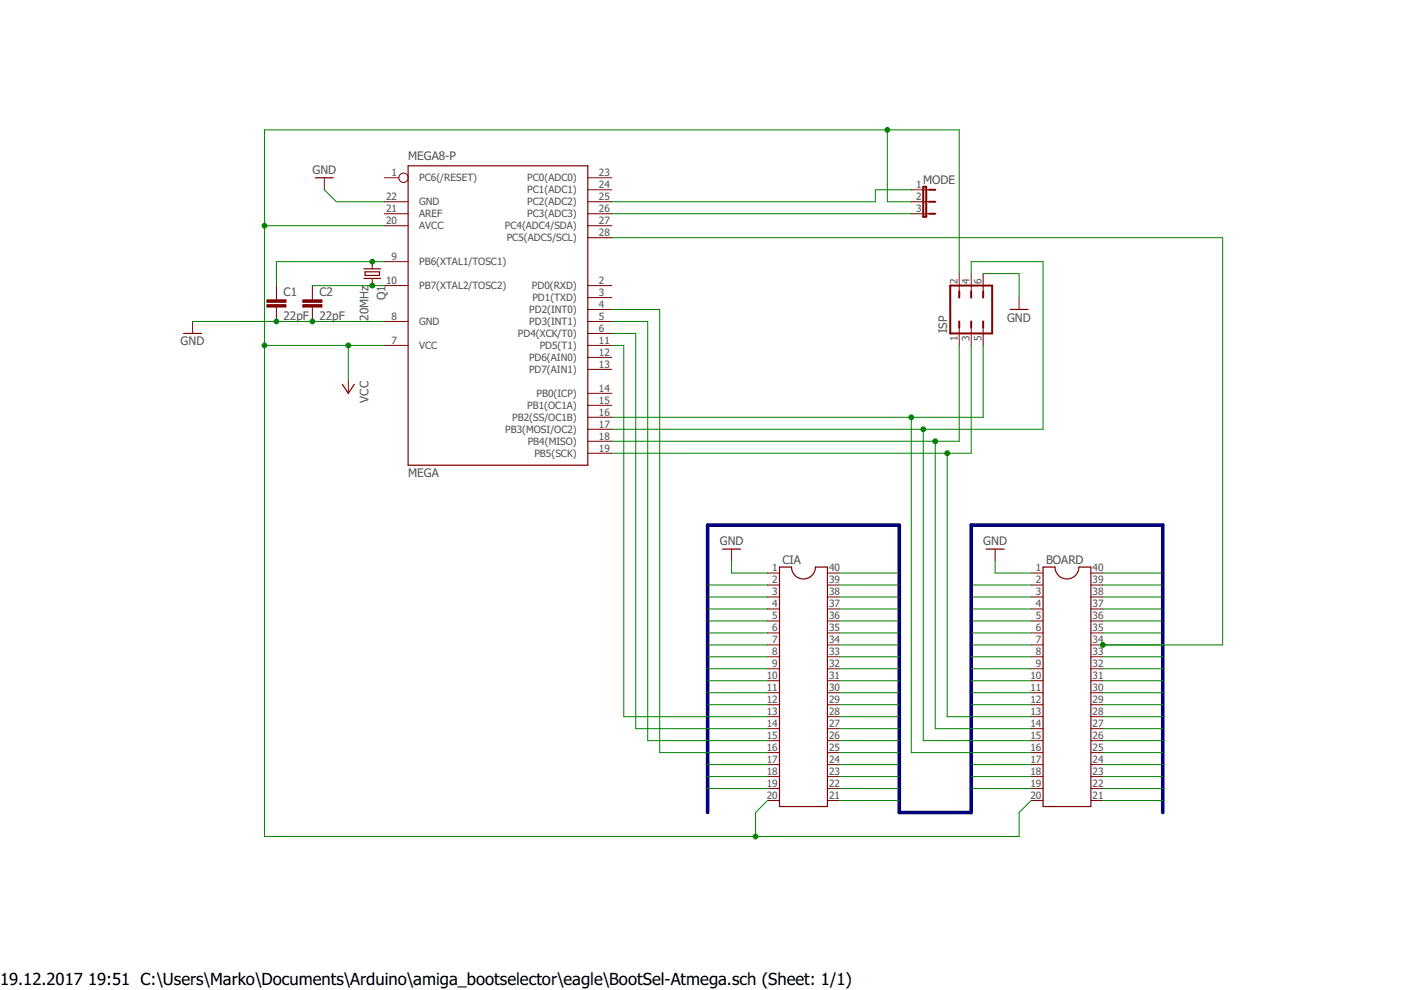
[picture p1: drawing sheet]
<svg xmlns="http://www.w3.org/2000/svg" width="297mm" height="210mm" viewBox="0 0 297 210" stroke-linecap="round" stroke-linejoin="round" font-family="sans-serif">
<path d="M66.9 37.7h3.8M86.5 35.2h38.1v63.4h-38.1zM77.2 59h3.5M77.2 57h3.5M77.4 57.6h3.1v.8h-3.1zM38.9 70.7h3.8M214.2 65.6h3.8M72.6 81.5l1.3 1.9 1.2-1.9M153.2 116.4h3.8M209.1 116.4h3.8M165.3 120.2h2.5a2.54 2.54 0 0 0 2.5 2.6 2.54 2.54 0 0 0 2.6-2.6h2.5v50.8h-10.1zM221.1 120.2h2.6a2.53 2.53 0 0 0 2.5 2.6 2.53 2.53 0 0 0 2.5-2.6h2.6v50.8h-10.2z" fill="none" stroke="#800000" stroke-width=".25"/>
<g fill="none" stroke="#800000" stroke-width=".21">
<path d="M68.8 37.7v2.5M81.5 37.7h3.1M124.6 37.7h5.1M78.9 55.5v1.5M78.9 59v1.6M81.5 55.5h5M81.5 42.8h5M81.5 45.3h5M81.5 47.9h5M124.6 42.8h5.1M124.6 45.3h5.1M124.6 47.9h5.1"/>
<path d="M124.6 50.4h5.1M124.6 40.2h5.1M193.2 42.8h3.8M193.2 45.3h3.8M193.2 40.2h3.8M203.4 58v3.8M205.9 58v3.8M208.4 58v3.8M40.8 68.2v2.5M58.6 60.6v3M58.6 65.1v3.1M66.2 60.6v3"/>
<path d="M66.2 65.1v3.1M81.5 60.6h5M81.5 68.2h5M81.5 73.2h5M124.6 60.6h5.1M124.6 68.2h5.1M124.6 73.2h5.1M124.6 78.3h5.1M124.6 75.8h5.1M124.6 70.7h5.1M124.6 65.6h5.1M124.6 63.1h5.1"/>
<path d="M203.4 69.4v3.8M205.9 69.4v3.8M208.4 69.4v3.8M216.1 63.1v2.5M73.9 80.9v2.5M124.6 96.1h5.1M124.6 93.6h5.1M124.6 91h5.1M124.6 88.5h5.1M124.6 85.9h5.1M124.6 83.4h5.1M155.1 116.4v2.6"/>
<path d="M211 116.4v2.6M162.7 121.5h2.6M162.7 124h2.6M162.7 126.6h2.6M162.7 129.1h2.6M162.7 131.7h2.6M162.7 134.2h2.6M162.7 136.7h2.6M162.7 139.3h2.6M175.4 121.5h2.6M175.4 124h2.6M175.4 126.6h2.6"/>
<path d="M175.4 129.1h2.6M175.4 131.7h2.6M175.4 134.2h2.6M175.4 136.7h2.6M175.4 139.3h2.6M218.6 121.5h2.5M218.6 124h2.5M218.6 126.6h2.5M218.6 129.1h2.5M218.6 131.7h2.5M218.6 134.2h2.5M218.6 136.7h2.5"/>
<path d="M218.6 139.3h2.5M231.3 121.5h2.5M231.3 124h2.5M231.3 126.6h2.5M231.3 129.1h2.5M231.3 131.7h2.5M231.3 134.2h2.5M231.3 136.7h2.5M231.3 139.3h2.5M162.7 141.8h2.6M162.7 144.3h2.6M162.7 146.9h2.6"/>
<path d="M162.7 149.4h2.6M162.7 152h2.6M162.7 154.5h2.6M162.7 157h2.6M162.7 159.6h2.6M175.4 141.8h2.6M175.4 144.3h2.6M175.4 146.9h2.6M175.4 149.4h2.6M175.4 152h2.6M175.4 154.5h2.6M175.4 157h2.6"/>
<path d="M175.4 159.6h2.6M218.6 141.8h2.5M218.6 144.3h2.5M218.6 146.9h2.5M218.6 149.4h2.5M218.6 152h2.5M218.6 154.5h2.5M218.6 157h2.5M218.6 159.6h2.5M231.3 141.8h2.5M231.3 144.3h2.5M231.3 146.9h2.5"/>
<path d="M231.3 149.4h2.5M231.3 152h2.5M231.3 154.5h2.5M231.3 157h2.5M231.3 159.6h2.5M162.7 162.1h2.6M162.7 164.7h2.6M162.7 167.2h2.6M162.7 169.7h2.6M175.4 162.1h2.6M175.4 164.7h2.6M175.4 167.2h2.6"/>
<path d="M175.4 169.7h2.6M218.6 162.1h2.5M218.6 164.7h2.5M218.6 167.2h2.5M218.6 169.7h2.5M231.3 162.1h2.5M231.3 164.7h2.5M231.3 167.2h2.5M231.3 169.7h2.5"/>
<circle cx="85.6" cy="37.7" r=".99"/>
</g>
<path d="M195.7 39.6h.7v6.4h-.7zM197 45.3h1.3M197 42.8h1.3M197 40.2h1.3M201.5 60.6h8.9v10.1h-8.9zM203.4 61.8v1.3M203.4 68.2v1.2M205.9 61.8v1.3M205.9 68.2v1.2M208.4 61.8v1.3M208.4 68.2v1.2" fill="none" stroke="#800000" stroke-width=".42"/>
<g fill="#800000" stroke="#800000" stroke-width=".21">
<path d="M56.6 63.6h4v.5h-4z"/>
<path d="M56.6 64.6h4v.5h-4z"/>
<path d="M64.2 63.6h4.1v.5h-4.1z"/>
<path d="M64.2 64.6h4.1v.5h-4.1z"/>
</g>
<path d="M150 172.3v-61h40.7v61h15.2v-61h40.6v61" fill="none" stroke="#000080" stroke-width=".76"/>
<g fill="none" stroke="#008000" stroke-width=".21">
<path d="M188.1 27.5v15.3h5.1M56.1 47.9h25.4M68.8 40.2l2.5 2.6h10.2M81.5 55.5h-22.9v5.1M129.7 50.4h129.5v86.3h-25.4M129.7 45.3h63.5M193.2 40.2h-7.6v2.6h-55.9M203.4 58v-30.5h-147.3v149.9h160v-5.1l2.5-2.6M205.9 58v-2.5h15.2v35.5h-91.4M208.4 58h7.7v5.1M40.8 68.2h40.7M56.1 73.2h25.4"/>
<path d="M66.2 60.6h15.3M73.9 73.2v7.7M129.7 70.7h5.1v83.8h27.9M129.7 73.2h2.5v78.8h30.5M129.7 65.6h10.2v94h22.8M129.7 68.2h7.6v88.8h25.4M203.4 73.2v20.4h-73.7M205.9 73.2v22.9h-76.2M208.4 73.2v15.3h-78.7M193.2 88.5v71.1h25.4M195.7 91v66h22.9M198.3 93.6v60.9h20.3"/>
<path d="M200.8 96.1v55.9h17.8M155.1 119v2.5h7.6M211 119v2.5h7.6M150 136.7h12.7M150 124h12.7M150 126.6h12.7M150 129.1h12.7M150 131.7h12.7M150 134.2h12.7M150 139.3h12.7M178 121.5h12.7M178 136.7h12.7"/>
<path d="M178 124h12.7M178 126.6h12.7M178 129.1h12.7M178 131.7h12.7M178 134.2h12.7M178 139.3h12.7M205.9 136.7h12.7M205.9 124h12.7M205.9 126.6h12.7M205.9 129.1h12.7M205.9 131.7h12.7M205.9 134.2h12.7"/>
<path d="M205.9 139.3h12.7M233.8 121.5h12.7M233.8 124h12.7M233.8 126.6h12.7M233.8 129.1h12.7M233.8 131.7h12.7M233.8 134.2h12.7M233.8 139.3h12.7M150 141.8h12.7M150 144.3h12.7M150 146.9h12.7M150 149.4h12.7"/>
<path d="M178 154.5h12.7M178 152h12.7M178 159.6h12.7M178 157h12.7M178 141.8h12.7M178 144.3h12.7M178 146.9h12.7M178 149.4h12.7M205.9 141.8h12.7M205.9 144.3h12.7M205.9 146.9h12.7M205.9 149.4h12.7"/>
<path d="M233.8 154.5h12.7M233.8 152h12.7M233.8 159.6h12.7M233.8 157h12.7M233.8 141.8h12.7M233.8 144.3h12.7M233.8 146.9h12.7M233.8 149.4h12.7M150 162.1h12.7M150 164.7h12.7M150 167.2h12.7M162.7 169.7l-2.5 2.6v5.1"/>
<path d="M178 162.1h12.7M178 164.7h12.7M178 167.2h12.7M178 169.7h12.7M205.9 162.1h12.7M205.9 164.7h12.7M205.9 167.2h12.7M233.8 162.1h12.7M233.8 164.7h12.7M233.8 167.2h12.7M233.8 169.7h12.7"/>
</g>
<g fill="#008000" stroke="#008000" stroke-width=".21">
<circle cx="198.3" cy="93.6" r=".51"/>
<circle cx="200.8" cy="96.1" r=".51"/>
<circle cx="193.2" cy="88.5" r=".51"/>
<circle cx="195.7" cy="91" r=".51"/>
<circle cx="58.6" cy="68.2" r=".51"/>
<circle cx="66.2" cy="68.2" r=".51"/>
<circle cx="73.9" cy="73.2" r=".51"/>
<circle cx="56.1" cy="73.2" r=".51"/>
<circle cx="160.2" cy="177.4" r=".51"/>
<circle cx="56.1" cy="47.9" r=".51"/>
<circle cx="188.1" cy="27.5" r=".51"/>
<circle cx="233.8" cy="136.7" r=".51"/>
<circle cx="78.9" cy="60.6" r=".51"/>
<circle cx="78.9" cy="55.5" r=".51"/>
</g>
<g font-size="3.5">
<text x="0" y="208.9">19.12.2017</text>
<text x="18.7" y="208.9">19:51 C:\Users\Marko\Documents\Arduino\amiga_bootselector\eagle\BootSel-Atmega.sch (Sheet: 1/1)</text>
</g>
<g font-size="2.5" fill="#505050">
<text x="86.5" y="33.9">MEGA8-P</text>
<text x="66.3" y="36.9">GND</text>
<text x="195.7" y="39">MODE</text>
<text x="60.1" y="62.7">C1</text>
<text x="67.7" y="62.7">C2</text>
<text x="81.7" y="63.7" transform="rotate(-90 81.7 63.7)">Q1</text>
<text x="60.1" y="67.8">22pF</text>
<text x="67.7" y="67.8">22pF</text>
<text x="78.2" y="68" transform="rotate(-90 78.2 68)">20MHz</text>
<text x="200.8" y="70.7" transform="rotate(-90 200.8 70.7)">ISP</text>
<text x="213.5" y="68.2">GND</text>
<text x="38.3" y="73.2">GND</text>
<text x="78.2" y="85.3" transform="rotate(-90 78.2 85.3)">VCC</text>
<text x="86.5" y="101.2">MEGA</text>
<text x="152.6" y="115.7">GND</text>
<text x="165.9" y="119.6">CIA</text>
<text x="208.5" y="115.7">GND</text>
<text x="221.8" y="119.6">BOARD</text>
</g>
<g font-size="2.1" fill="#505050">
<text x="83" y="37.3">1</text>
<text x="88.9" y="38.5">PC6(/RESET)</text>
<text x="111.8" y="41">PC1(ADC1)</text>
<text x="111.8" y="38.5">PC0(ADC0)</text>
<text x="127" y="39.9">24</text>
<text x="127" y="37.3">23</text>
<text x="194.2" y="39.9">1</text>
<text x="81.9" y="42.4">22</text>
<text x="81.9" y="45">21</text>
<text x="81.9" y="47.5">20</text>
<text x="88.9" y="43.5">GND</text>
<text x="88.9" y="46.1">AREF</text>
<text x="111.8" y="46.1">PC3(ADC3)</text>
<text x="111.8" y="43.5">PC2(ADC2)</text>
<text x="127" y="47.5">27</text>
<text x="127" y="45">26</text>
<text x="127" y="42.4">25</text>
<text x="194.2" y="42.4">2</text>
<text x="194.2" y="45">3</text>
<text x="88.9" y="48.6">AVCC</text>
<text x="107" y="48.6">PC4(ADC4/SDA)</text>
<text x="107.4" y="51.2">PC5(ADC5/SCL)</text>
<text x="127" y="50">28</text>
<text x="83" y="55.1">9</text>
<text x="88.9" y="56.2">PB6(XTAL1/TOSC1)</text>
<text x="81.9" y="60.2">10</text>
<text x="88.9" y="61.3">PB7(XTAL2/TOSC2)</text>
<text x="112.8" y="61.3">PD0(RXD)</text>
<text x="112.9" y="63.8">PD1(TXD)</text>
<text x="127" y="65.3">4</text>
<text x="127" y="62.7">3</text>
<text x="127" y="60.2">2</text>
<text x="203" y="60.2" transform="rotate(-90 203 60.2)">2</text>
<text x="205.5" y="60.2" transform="rotate(-90 205.5 60.2)">4</text>
<text x="208.1" y="60.2" transform="rotate(-90 208.1 60.2)">6</text>
<text x="83" y="67.8">8</text>
<text x="88.9" y="68.9">GND</text>
<text x="109.8" y="71.5">PD4(XCK/T0)</text>
<text x="112.2" y="68.9">PD3(INT1)</text>
<text x="112.2" y="66.4">PD2(INT0)</text>
<text x="127" y="70.3">6</text>
<text x="127" y="67.8">5</text>
<text x="83" y="72.9">7</text>
<text x="88.9" y="74">VCC</text>
<text x="112.2" y="76.5">PD6(AIN0)</text>
<text x="114.4" y="74">PD5(T1)</text>
<text x="127" y="78">13</text>
<text x="127" y="75.4">12</text>
<text x="127" y="72.9">11</text>
<text x="203" y="72.2" transform="rotate(-90 203 72.2)">1</text>
<text x="205.5" y="72.2" transform="rotate(-90 205.5 72.2)">3</text>
<text x="208.1" y="72.2" transform="rotate(-90 208.1 72.2)">5</text>
<text x="112.2" y="79.1">PD7(AIN1)</text>
<text x="127" y="83">14</text>
<text x="108.6" y="89.2">PB2(SS/OC1B)</text>
<text x="111.8" y="86.7">PB1(OC1A)</text>
<text x="113.7" y="84.2">PB0(ICP)</text>
<text x="127" y="88.1">16</text>
<text x="127" y="85.6">15</text>
<text x="107.1" y="91.8">PB3(MOSI/OC2)</text>
<text x="111.9" y="94.3">PB4(MISO)</text>
<text x="127" y="95.7">19</text>
<text x="127" y="93.2">18</text>
<text x="127" y="90.7">17</text>
<text x="113.3" y="96.9">PB5(SCK)</text>
<text x="163.7" y="121.1">1</text>
<text x="163.7" y="123.7">2</text>
<text x="175.8" y="123.7">39</text>
<text x="175.8" y="121.1">40</text>
<text x="219.6" y="121.1">1</text>
<text x="219.6" y="123.7">2</text>
<text x="231.7" y="123.7">39</text>
<text x="231.7" y="121.1">40</text>
<text x="163.7" y="126.2">3</text>
<text x="163.7" y="128.8">4</text>
<text x="163.7" y="131.3">5</text>
<text x="175.8" y="131.3">36</text>
<text x="175.8" y="128.8">37</text>
<text x="175.8" y="126.2">38</text>
<text x="219.6" y="126.2">3</text>
<text x="219.6" y="128.8">4</text>
<text x="219.6" y="131.3">5</text>
<text x="231.7" y="131.3">36</text>
<text x="231.7" y="128.8">37</text>
<text x="231.7" y="126.2">38</text>
<text x="163.7" y="133.8">6</text>
<text x="163.7" y="136.4">7</text>
<text x="175.8" y="136.4">34</text>
<text x="175.8" y="133.8">35</text>
<text x="219.6" y="133.8">6</text>
<text x="219.6" y="136.4">7</text>
<text x="231.7" y="136.4">34</text>
<text x="231.7" y="133.8">35</text>
<text x="162.6" y="144">10</text>
<text x="163.7" y="138.9">8</text>
<text x="163.7" y="141.4">9</text>
<text x="175.8" y="144">31</text>
<text x="175.8" y="141.4">32</text>
<text x="175.8" y="138.9">33</text>
<text x="218.5" y="144">10</text>
<text x="219.6" y="138.9">8</text>
<text x="219.6" y="141.4">9</text>
<text x="231.7" y="144">31</text>
<text x="231.7" y="141.4">32</text>
<text x="231.7" y="138.9">33</text>
<text x="162.6" y="146.5">11</text>
<text x="162.6" y="149.1">12</text>
<text x="175.8" y="149.1">29</text>
<text x="175.8" y="146.5">30</text>
<text x="218.5" y="146.5">11</text>
<text x="218.5" y="149.1">12</text>
<text x="231.7" y="149.1">29</text>
<text x="231.7" y="146.5">30</text>
<text x="162.6" y="151.6">13</text>
<text x="162.6" y="154.1">14</text>
<text x="175.8" y="154.1">27</text>
<text x="175.8" y="151.6">28</text>
<text x="218.5" y="151.6">13</text>
<text x="218.5" y="154.1">14</text>
<text x="231.7" y="154.1">27</text>
<text x="231.7" y="151.6">28</text>
<text x="162.6" y="156.7">15</text>
<text x="162.6" y="159.2">16</text>
<text x="162.6" y="161.8">17</text>
<text x="175.8" y="161.8">24</text>
<text x="175.8" y="159.2">25</text>
<text x="175.8" y="156.7">26</text>
<text x="218.5" y="156.7">15</text>
<text x="218.5" y="159.2">16</text>
<text x="218.5" y="161.8">17</text>
<text x="231.7" y="161.8">24</text>
<text x="231.7" y="159.2">25</text>
<text x="231.7" y="156.7">26</text>
<text x="162.6" y="164.3">18</text>
<text x="162.6" y="166.8">19</text>
<text x="175.8" y="166.8">22</text>
<text x="175.8" y="164.3">23</text>
<text x="218.5" y="164.3">18</text>
<text x="218.5" y="166.8">19</text>
<text x="231.7" y="166.8">22</text>
<text x="231.7" y="164.3">23</text>
<text x="162.6" y="169.4">20</text>
<text x="175.8" y="169.4">21</text>
<text x="218.5" y="169.4">20</text>
<text x="231.7" y="169.4">21</text>
</g>
</svg>
